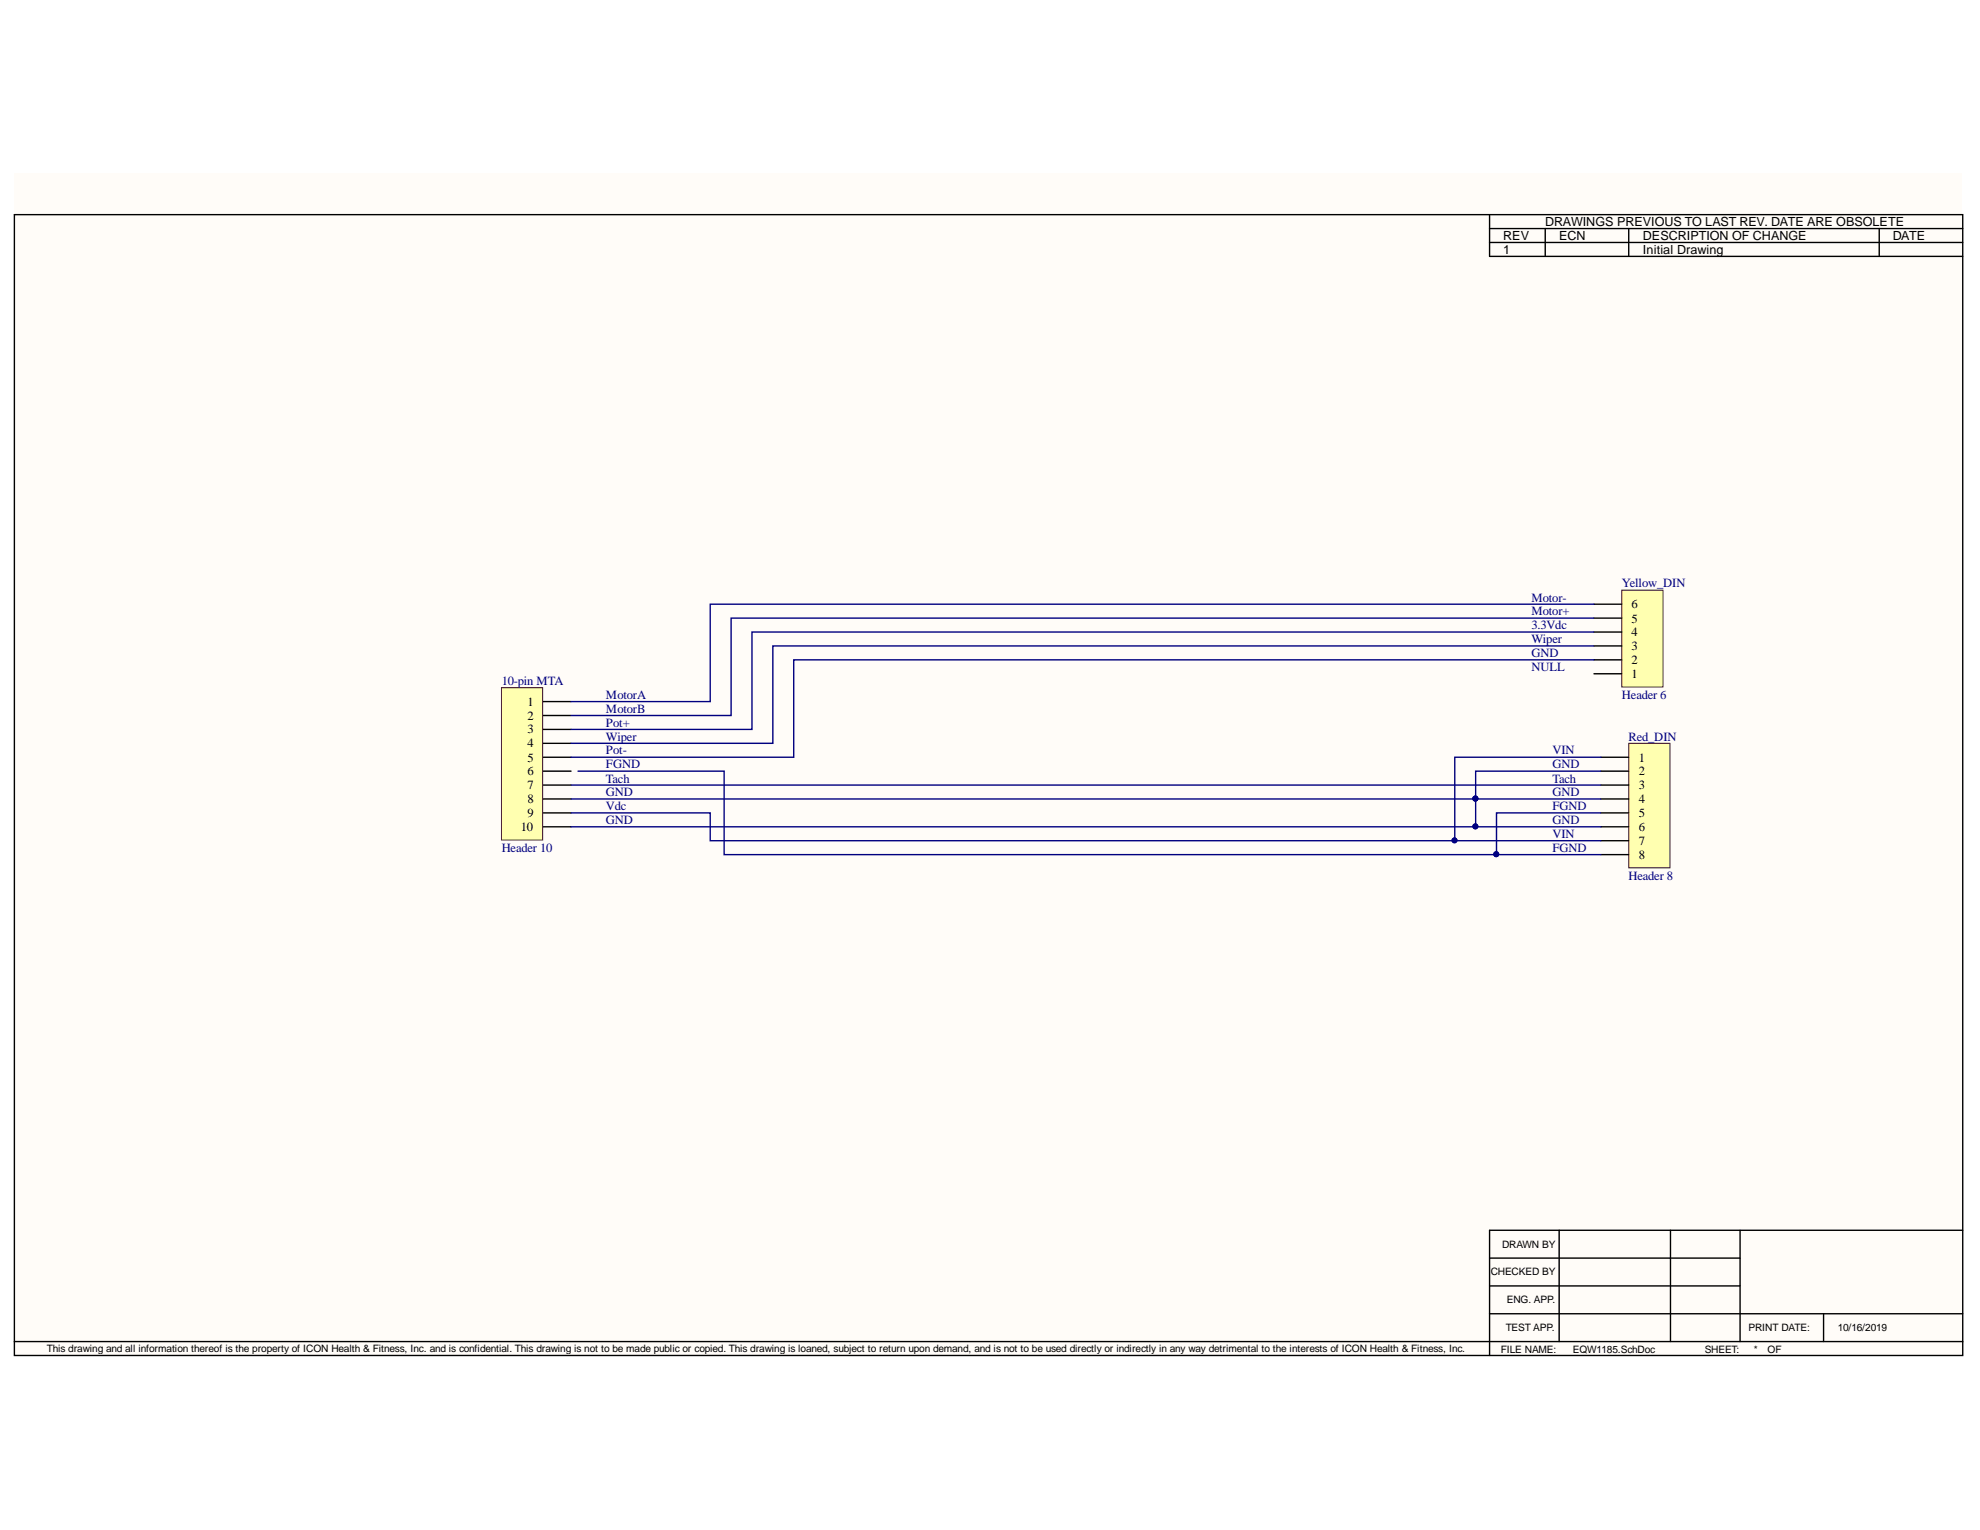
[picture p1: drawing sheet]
<svg xmlns="http://www.w3.org/2000/svg" width="279mm" height="216mm" viewBox="0 0 279 216" stroke-linecap="round" stroke-linejoin="round" font-family="sans-serif">
<path d="M2 24.4h274.9v166.8h-274.9z" fill="#fffcf8"/>
<g fill="none" stroke="#000" stroke-width=".2">
<path d="M2 30.3h275v159h-275zM210.2 32.3h66.8M210.2 30.3v5.9h66.8M210.2 34.2h66.8M218 32.3v3.9M229.8 32.3v3.9M265.2 32.3v3.9M210.2 177.5h35.3M220 173.6v15.7M235.7 173.6v15.7M245.5 173.6v15.7M277 173.6h-66.8v17.7"/>
<path d="M2 189.3v2h275v-2M210.2 185.4h66.8M210.2 181.5h35.3M257.3 185.4v3.9"/>
</g>
<path d="M70.8 97h5.8v21.5h-5.8z" fill="#ffffb0" stroke="#800000" stroke-width=".14"/>
<path d="M76.7 99h3.9M76.7 101h3.9M76.7 102.9h3.9M76.7 104.9h3.9M76.7 106.9h3.9M76.7 108.8h3.9M76.7 110.8h3.9M76.7 112.7h3.9M76.7 114.7h3.9M76.7 116.7h3.9" fill="none" stroke="#000" stroke-width=".2"/>
<path d="M228.9 83.3h5.8v13.6h-5.8z" fill="#ffffb0" stroke="#800000" stroke-width=".14"/>
<path d="M224.9 95.1h4M224.9 93.1h4M224.9 91.1h4M224.9 89.2h4M224.9 87.2h4M224.9 85.3h4" fill="none" stroke="#000" stroke-width=".2"/>
<path d="M229.8 104.9h5.8v17.6h-5.8z" fill="#ffffb0" stroke="#800000" stroke-width=".14"/>
<path d="M225.9 106.9h3.9M225.9 108.8h3.9M225.9 110.8h3.9M225.9 112.7h3.9M225.9 114.7h3.9M225.9 116.7h3.9M225.9 118.6h3.9M225.9 120.6h3.9" fill="none" stroke="#000" stroke-width=".2"/>
<g fill="none" stroke="#000080" stroke-width=".2">
<path d="M224.9 85.3h-124.7v13.7h-19.6M224.9 87.2h-121.7v13.8h-22.6M224.9 89.2h-118.8v13.7h-25.5M224.9 91.1h-115.8v13.8h-28.5M224.9 93.1h-112.9v13.8h-31.4M80.6 116.7h145.3M80.6 114.7h19.6v3.9h125.7M80.6 112.7h145.3M80.6 110.8h145.3M81.6 108.8h20.6v11.8h123.7M225.9 108.8h-17.7v7.9M225.9 114.7h-14.7v5.9"/>
<path d="M225.9 106.9h-20.6v11.7"/>
</g>
<g fill="#000080" stroke="#000080" stroke-width=".14">
<circle cx="208.2" cy="116.6" r=".35"/>
<circle cx="205.3" cy="118.6" r=".35"/>
<circle cx="208.2" cy="112.7" r=".35"/>
<circle cx="211.1" cy="120.5" r=".35"/>
</g>
<g font-size="1.8">
<text x="212.1" y="33.8">REV</text>
<text x="212.1" y="35.8">1</text>
<text x="218" y="31.9">DRAWINGS PREVIOUS TO LAST REV. DATE ARE OBSOLETE</text>
<text x="220" y="33.8">ECN</text>
<text x="231.8" y="33.8">DESCRIPTION OF CHANGE</text>
<text x="231.8" y="35.8">Initial Drawing</text>
<text x="267.1" y="33.8">DATE</text>
<text x="230.2" y="89.8">4</text>
<text x="230.2" y="87.9">5</text>
<text x="230.2" y="85.8">6</text>
<text x="230.2" y="95.6">1</text>
<text x="230.2" y="93.7">2</text>
<text x="230.2" y="91.7">3</text>
<text x="74.4" y="99.6">1</text>
<text x="74.4" y="101.6">2</text>
<text x="74.4" y="103.5">3</text>
<text x="74.4" y="105.4">4</text>
<text x="74.4" y="107.5">5</text>
<text x="231.2" y="107.5">1</text>
<text x="74.4" y="109.4">6</text>
<text x="74.4" y="111.4">7</text>
<text x="74.4" y="113.3">8</text>
<text x="231.2" y="109.4">2</text>
<text x="231.2" y="111.4">3</text>
<text x="231.2" y="113.3">4</text>
<text x="73.5" y="117.3">10</text>
<text x="74.4" y="115.3">9</text>
<text x="231.2" y="115.3">5</text>
<text x="231.2" y="117.3">6</text>
<text x="231.2" y="119.2">7</text>
<text x="231.2" y="121.2">8</text>
</g>
<g font-size="1.8" fill="#000080">
<text x="228.9" y="82.9">Yellow_DIN</text>
<text x="216.1" y="88.8">3.3Vdc</text>
<text x="216.1" y="86.8">Motor+</text>
<text x="216.1" y="84.9">Motor-</text>
<text x="216.1" y="94.7">NULL</text>
<text x="216.1" y="92.8">GND</text>
<text x="216.1" y="90.7">Wiper</text>
<text x="70.8" y="96.7">10-pin MTA</text>
<text x="85.5" y="98.6">MotorA</text>
<text x="85.5" y="100.5">MotorB</text>
<text x="228.9" y="98.6">Header 6</text>
<text x="85.5" y="102.6">Pot+</text>
<text x="85.5" y="104.5">Wiper</text>
<text x="85.5" y="106.5">Pot-</text>
<text x="219.1" y="106.5">VIN</text>
<text x="229.8" y="104.5">Red_DIN</text>
<text x="85.5" y="108.4">FGND</text>
<text x="85.5" y="110.4">Tach</text>
<text x="85.5" y="112.4">GND</text>
<text x="219.1" y="108.4">GND</text>
<text x="219.1" y="110.4">Tach</text>
<text x="219.1" y="112.4">GND</text>
<text x="85.5" y="114.3">Vdc</text>
<text x="85.5" y="116.3">GND</text>
<text x="219.1" y="114.3">FGND</text>
<text x="219.1" y="116.3">GND</text>
<text x="219.1" y="118.2">VIN</text>
<text x="70.8" y="120.2">Header 10</text>
<text x="219.1" y="120.2">FGND</text>
<text x="229.8" y="124.1">Header 8</text>
</g>
<g font-size="1.4">
<text x="210.4" y="179.9">CHECKED BY</text>
<text x="212" y="176.1">DRAWN BY</text>
<text x="212.6" y="183.9">ENG. APP.</text>
<text x="6.6" y="190.8">This drawing and all information thereof is the property of ICON Health &amp; Fitness, Inc. and is confidential. This drawing is not to be made public or copied. This drawing is loaned, subject to return upon demand, and is not to be used directly or indirectly in any way detrimental to the interests of ICON Health &amp; Fitness, Inc.</text>
<text x="211.8" y="190.9">FILE NAME:</text>
<text x="212.5" y="187.8">TEST APP.</text>
<text x="221.9" y="190.9">EQW1185.SchDoc</text>
<text x="240.5" y="190.9">SHEET:</text>
<text x="246.7" y="187.8">PRINT DATE:</text>
<text x="247.5" y="190.9">*</text>
<text x="249.4" y="190.9">OF</text>
<text x="259.3" y="187.8">10/16/2019</text>
</g>
</svg>
